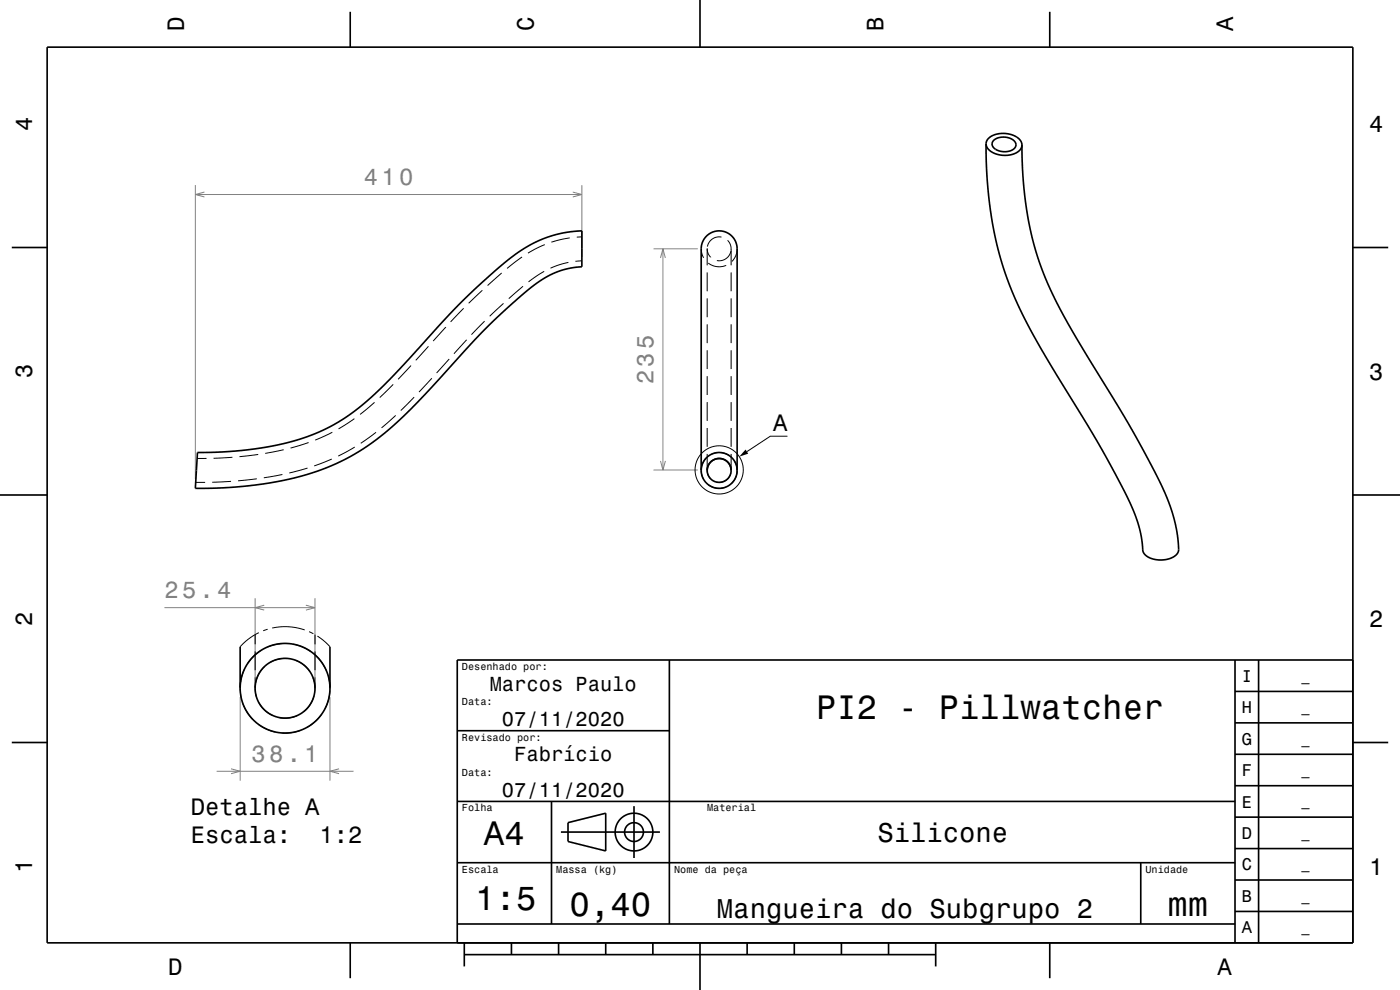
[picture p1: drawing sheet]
<svg xmlns="http://www.w3.org/2000/svg" width="297mm" height="210mm" viewBox="0 0 297 210" stroke-linecap="round" stroke-linejoin="round" font-family="sans-serif">
<g fill="none" stroke="#808080" stroke-width=".21">
<path d="M41.4 39.3v62.3M123.4 39.3v15.3M41.4 41.3h82M43.4 40.7l-2 .6 2 .5M121.5 40.7l1.9 .6-1.9 .5M138.6 52.8h9.4M140.1 54.7l.5-1.9 .6 1.9M140.6 52.8v46.9M138.6 99.7h9.4M140.1 97.8l.5 1.9 .6-1.9M34.9 128.9h31.9M54.1 126.9v16.8"/>
<path d="M56.1 128.4l-2 .5 2 .5M64.9 128.4l1.9 .5-1.9 .5M66.8 126.9v16.8M51 147.9v17.7M70 147.9v17.7M45.9 163.6h29.1M49 163.1l2 .5-2 .5M71.9 163.1l-1.9 .5 1.9 .5"/>
</g>
<g fill="none" stroke="#000" stroke-width=".21">
<path d="M106.4 57.9l-3 2.7M110.7 54.5l-3.1 2.4M115.4 57.6l-3.3 2.2M115.6 51.9l-3.6 1.8M120.6 55.7l-1.8 .4-2 .8M120.9 50.5l-3.9 .9M123.4 55.3l-1.3 .1M123.4 50.2l-1 .1M148.8 52.8l.1 1 .4 .9M150 52.8a2.54 2.54 0 0 0 .8 1.8M150 52.8v3.5M150 57.8v4"/>
<path d="M150 52.7v.1M150.3 55.8a3.8 3.8 0 0 0 3.7 .5M153.1 50.3a2.54 2.54 0 0 0-3 2M154.4 51a2.54 2.54 0 0 1 .7 1.8M155.1 53.3a2.54 2.54 0 0 1-3 2M155.1 52.8v3.5M155.1 57.8v4M155.1 52.8v.1M156.4 52.8l-.3 1.4-.8 1.3M87.2 77.5l-2.7 3M90.9 73.5l-2.7 2.9M94.6 69.4l-2.7 2.9"/>
<path d="M95.3 76.2l-2.7 2.9M98.4 65.4l-2.8 2.9M99 72.1l-2.7 2.9M102.3 61.6l-2.9 2.7M102.8 68.1l-2.8 2.9M106.8 64.4l-2.9 2.7M111 60.7l-3.1 2.6M150 63.3v4M150 68.8v4M150 74.3v4M150 79.8v4M155.1 63.3v4"/>
<path d="M155.1 68.8v4M155.1 74.3v4M155.1 79.8v4M43.8 97.2l-2 .1M49.3 97l-4 .2M54.8 96.4l-4 .5M60.2 95.4l-3.9 .8M65.2 99.3l-3.8 1M65.5 93.9l-3.9 1.1M70.4 97.4l-3.7 1.4M70.5 91.7l-3.6 1.6M75.2 88.8l-3.4 2.2"/>
<path d="M75.3 94.8l-3.6 1.9M79.5 85.3l-3.1 2.6M79.8 91.7l-3.3 2.3M83.4 81.5l-2.8 2.8M83.9 88.1l-3 2.7M87.9 84.3l-2.9 2.8M91.6 80.2l-2.7 3M148.8 99.7l.1 1 .3 1M149.8 97.2a3.8 3.8 0 0 0-1 2.6M150 99.7l.2 1 .5 .8M150 85.3v4M150 90.8v4"/>
<path d="M150 96.3v3.5M151 96.3a3.8 3.8 0 0 1 3.8 .4M155.1 85.3v4M155.1 90.8v4M155.1 96.3v3.5M155.8 97.8l.4 .9 .2 1.1M156.4 99.7l-.3 1.6-.9 1.2M167 92.5h-3.6l-4.9 3.3M41.5 102.3h2M49 102.1l-4 .2M54.5 101.6l-4 .4M59.9 100.7l-3.9 .7"/>
<path d="M150.2 102.8a3.8 3.8 0 0 0 3.8 .5M155 100.4a2.53 2.53 0 0 1-3 1.9M54.1 134.6v2.1M54.1 138.2v4M54.9 134.2l-2.1 1.3-1.9 1.7M55.4 137.9l-1.7 1.5-1.1 1.3M56.8 133.5l-1 .3M57.7 133.2l1.8-.2h1.7l1.5 .1 1.9 .5M60.7 136.5l-2.4 .2-1.5 .5M61.2 139.7a6.3 6.3 0 0 0-3.9 .8M62.1 136.6l2.3 .7 1.4 .8M65.6 134l.9 .4"/>
<path d="M66.8 134.6v2.1M66.8 138.2v4M67 139.1a9.3 9.3 0 0 1 2.3 3.2M67.3 134.9l1.3 .9 1.4 1.4M50.9 145.9v.1M51.5 149.3l.8 1.7 1.4 1.6M51.8 142a9.3 9.3 0 0 0-.7 5.8M54.1 143.7v2.1M54.1 145.9v.1M54.1 145.5l.3 2.2M54.8 153.6l1.8 1.1 1.8 .6M54.9 149.1a6.3 6.3 0 0 0 2.9 2.7"/>
<path d="M56.1 141.4a6.2 6.2 0 0 0-1.9 3.4M62.6 140a6.3 6.3 0 0 1 3.1 2.5M63.2 151.8a6.2 6.2 0 0 1-4 .4M63.8 154.9l-2.1 .5-1.8 .1M66.4 143.8l.3 1.1 .1 1.3M66.6 147.7a6.3 6.3 0 0 1-2.2 3.3M66.8 143.7v2.1M66.8 145.9v.1M68.1 151.7l-1.1 1.2-1.8 1.4M69.7 143.8l.3 2.4M70 146.6a9.4 9.4 0 0 1-1.1 3.8M70 145.9v.1"/>
<circle cx="152.6" cy="99.7" r="5.1"/>
</g>
<g fill="none" stroke="#000" stroke-width=".35">
<path d="M10 10h277v190h-277zM74.3 2.5v7.5M148.5 0v10M222.7 2.5v7.5M209.2 30.5a3.2 3.2 0 0 0 3.3 2.4 3.8 3.8 0 0 0 4.3-1.8v-.3M209.2 30.5a3 3 0 0 1 3.3-2.2 4 4 0 0 1 4.3 2.2v.3M209.2 30.5a77.4 77.4 0 0 0 10.1 40.7l4.8 8.2a267 267 0 0 1 15.5 26.9 28.8 28.8 0 0 1 3 10.9 4.9 4.9 0 0 0 5.4 1.3 2.41 2.41 0 0 0 2-1.9 35.6 35.6 0 0 0-4.6-15.7l-6-11-7.6-12.5a114.5 114.5 0 0 1-10.7-20.2 75 75 0 0 1-4.3-26.4M210.8 29.8a3.3 3.3 0 0 1 4.7 .6 1.71 1.71 0 0 1-2 1.8 2.54 2.54 0 0 1-3-1.7zM2.5 52.5h7.5M287 52.5h7.5M41.9 96a66.6 66.6 0 0 0 24.9-4 45.5 45.5 0 0 0 15.9-11.5l9.1-9.9a121.6 121.6 0 0 1 18.7-17.5 24.3 24.3 0 0 1 12.9-4.1v7.6a18.8 18.8 0 0 0-11.8 5.3l-5 4.4-3.8 3.7-8.4 9a94.7 94.7 0 0 1-16.4 15.5 53.2 53.2 0 0 1-25.1 8.5 93.1 93.1 0 0 1-11.5 .6zM148.8 99.7v-46.9a3.8 3.8 0 0 1 3.8-3.8 3.8 3.8 0 0 1 3.8 3.8v46.9"/>
<path d="M150 99.8a2.54 2.54 0 0 1 2.6-2.5 2.54 2.54 0 0 1 2.5 2.5M0 105h10M287 105h10M50.9 137.2l.1 8.7M70 137.2v8.7M142 140v56M262 140v60M267 140v60M287 140h-190v60M2.5 157.5h7.5M97 155h45M262 153.3h25"/>
<path d="M262 146.7h25M287 157.5h7.5M97 170h165M117 170v26M119 176.5h21M120.5 174.5l8-2v8l-8-2zM134.5 171v11M262 173.3h25M262 166.7h25M262 160h25M97 196h165M97 183h165"/>
<path d="M242 183v13M262 193.3h25M262 186.7h25M262 180h25M74.3 200v7.5M98.5 202.5h100M98.5 200v5M108.5 200v2.5M118.5 200v2.5M128.5 200v2.5M138.5 200v2.5M148.5 200v10"/>
<path d="M158.5 200v2.5M168.5 200v2.5M178.5 200v2.5M188.5 200v2.5M198.5 200v5M222.7 200v7.5"/>
<circle cx="152.6" cy="99.8" r="2.54"/>
<circle cx="152.6" cy="99.8" r="3.8"/>
<circle cx="60.5" cy="146" r="6.3"/>
<circle cx="60.5" cy="146" r="9.5"/>
<circle cx="134.5" cy="176.5" r="2"/>
<circle cx="134.5" cy="176.5" r="4"/>
</g>
<path d="M158.2 95.4l.5 .8-1.9 .7z" fill-rule="evenodd" fill="#000"/>
<g font-size="7.2">
<text x="173.1" y="152.6">PI2 - Pillwatcher</text>
<text x="102.7" y="179.3">A4</text>
<text x="100.8" y="193">1:5</text>
<text x="120.8" y="194.3">0,40</text>
<text x="247.7" y="194.3">mm</text>
</g>
<g font-size="5.8">
<text x="186.1" y="178.6">Silicone</text>
<text x="152.1" y="194.6">Mangueira do Subgrupo 2</text>
</g>
<g font-size="5">
<text x="39" y="6.5" transform="rotate(-90 39 6.5)">D</text>
<text x="113.2" y="6.5" transform="rotate(-90 113.2 6.5)">C</text>
<text x="187.4" y="6.5" transform="rotate(-90 187.4 6.5)">B</text>
<text x="261.6" y="6.5" transform="rotate(-90 261.6 6.5)">A</text>
<text x="6.8" y="27.8" transform="rotate(-90 6.8 27.8)">4</text>
<text x="290.5" y="28.1">4</text>
<text x="6.8" y="80.3" transform="rotate(-90 6.8 80.3)">3</text>
<text x="290.5" y="80.6">3</text>
<text x="164" y="91.3">A</text>
<text x="6.8" y="132.8" transform="rotate(-90 6.8 132.8)">2</text>
<text x="290.5" y="133.1">2</text>
<text x="40.5" y="172.9">Detalhe A</text>
<text x="40.5" y="178.9">Escala:</text>
<text x="67.8" y="178.9">1:2</text>
<text x="6.8" y="185.3" transform="rotate(-90 6.8 185.3)">1</text>
<text x="290.5" y="185.6">1</text>
<text x="35.7" y="206.8">D</text>
<text x="258.3" y="206.8">A</text>
</g>
<g font-size="5" fill="#808080">
<text x="77.2" y="39.3">410</text>
<text x="138.6" y="81.5" transform="rotate(-90 138.6 81.5)">235</text>
<text x="34.9" y="126.9">25.4</text>
<text x="53.4" y="161.6">38.1</text>
</g>
<g font-size="4.3">
<text x="103.9" y="146.5">Marcos Paulo</text>
<text x="106.5" y="154">07/11/2020</text>
<text x="109.1" y="161.5">Fabrício</text>
<text x="106.5" y="169">07/11/2020</text>
</g>
<g font-size="3.6">
<text x="263.4" y="144.6">I</text>
<text x="263.4" y="151.3">H</text>
<text x="263.4" y="158">G</text>
<text x="263.4" y="164.6">F</text>
<text x="263.4" y="171.3">E</text>
<text x="263.4" y="178">D</text>
<text x="263.4" y="184.6">C</text>
<text x="263.4" y="191.3">B</text>
<text x="263.4" y="198">A</text>
</g>
<g font-size="2.9">
<text x="276.1" y="144.4">_</text>
<text x="276.1" y="151">_</text>
<text x="276.1" y="157.7">_</text>
<text x="276.1" y="164.4">_</text>
<text x="276.1" y="171">_</text>
<text x="276.1" y="177.7">_</text>
<text x="276.1" y="184.4">_</text>
<text x="276.1" y="191.1">_</text>
<text x="276.1" y="197.7">_</text>
</g>
<g font-size="2.2">
<text x="98" y="142.1">Desenhado por:</text>
<text x="98" y="149.6">Data:</text>
<text x="98" y="157.1">Revisado por:</text>
<text x="98" y="164.6">Data:</text>
<text x="98" y="172.1">Folha</text>
<text x="150" y="172.1">Material</text>
<text x="98" y="185.1">Escala</text>
<text x="118" y="185.1">Massa (kg)</text>
<text x="143" y="185.1">Nome da peça</text>
<text x="243" y="185.1">Unidade</text>
</g>
</svg>
